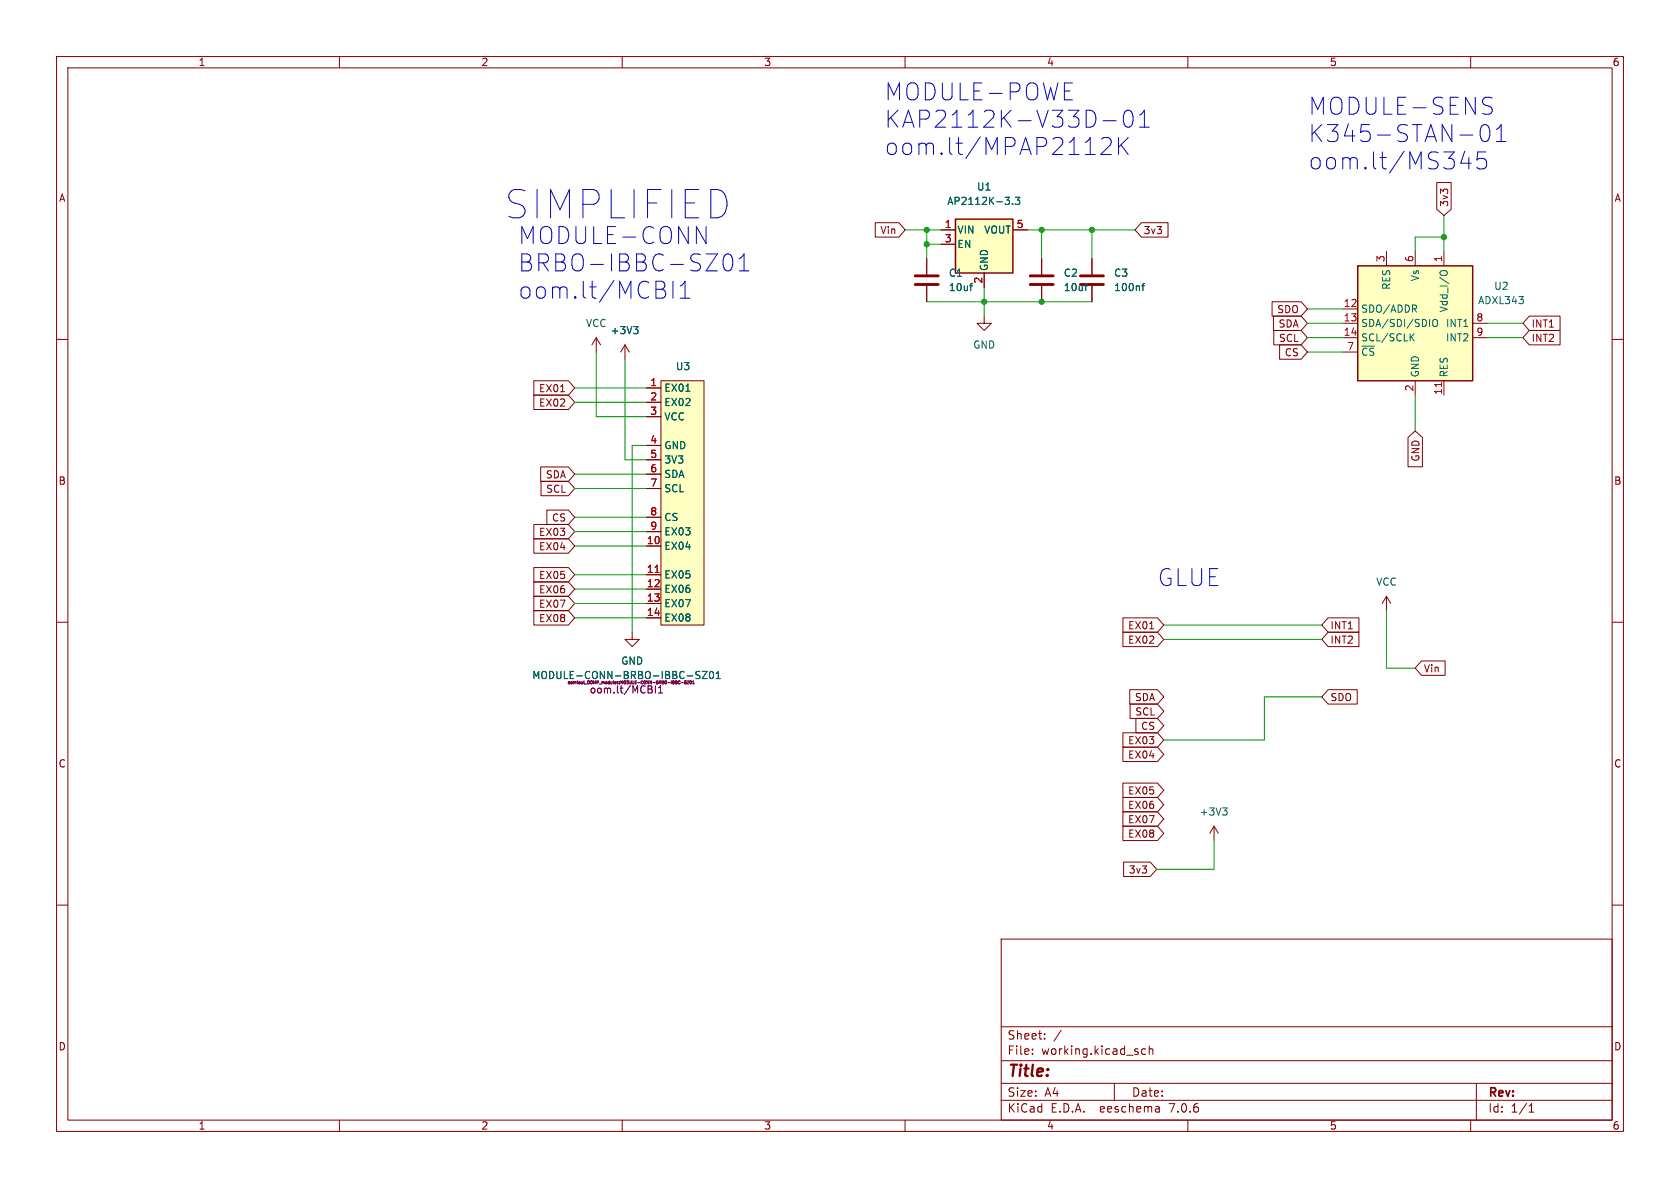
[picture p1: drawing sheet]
(kicad_sch (version 20211123) (generator eeschema)

 (paper "A4")

 (lib_symbols
  (symbol "Device:C" (pin_numbers hide) (pin_names (offset 0.254)) (in_bom yes) (on_board yes)
   (property "Reference" "C" (id 0) (at 0.635 2.54 0) (effects (font (size 1.27 1.27)) (justify left)))
   (property "Value" "C" (id 1) (at 0.635 -2.54 0) (effects (font (size 1.27 1.27)) (justify left)))
   (property "Footprint" "" (id 2) (at 0.9652 -3.81 0) (effects (font (size 1.27 1.27)) hide))
   (property "Datasheet" "~" (id 3) (at 0 0 0) (effects (font (size 1.27 1.27)) hide))
   (symbol "C_0_1"
    (polyline (pts (xy -2.032 -0.762) (xy 2.032 -0.762)) (stroke (width 0.508) (type default) (color 0 0 0 0)) (fill (type none)))
    (polyline (pts (xy -2.032 0.762) (xy 2.032 0.762)) (stroke (width 0.508) (type default) (color 0 0 0 0)) (fill (type none))))
   (symbol "C_1_1"
    (pin passive line (at 0 3.81 270) (length 2.794) (name "~" (effects (font (size 1.27 1.27)))) (number "1" (effects (font (size 1.27 1.27)))))
    (pin passive line (at 0 -3.81 90) (length 2.794) (name "~" (effects (font (size 1.27 1.27)))) (number "2" (effects (font (size 1.27 1.27)))))))
  (symbol "Regulator_Linear:AP2112K-3.3" (pin_names (offset 0.254)) (in_bom yes) (on_board yes)
   (property "Reference" "U" (id 0) (at -5.08 5.715 0) (effects (font (size 1.27 1.27)) (justify left)))
   (property "Value" "AP2112K-3.3" (id 1) (at 0 5.715 0) (effects (font (size 1.27 1.27)) (justify left)))
   (property "Footprint" "Package_TO_SOT_SMD:SOT-23-5" (id 2) (at 0 8.255 0) (effects (font (size 1.27 1.27)) hide))
   (property "Datasheet" "https://www.diodes.com/assets/Datasheets/AP2112.pdf" (id 3) (at 0 2.54 0) (effects (font (size 1.27 1.27)) hide))
   (symbol "AP2112K-3.3_0_1"
    (rectangle (start -5.08 4.445) (end 5.08 -5.08) (stroke (width 0.254) (type default) (color 0 0 0 0)) (fill (type background))))
   (symbol "AP2112K-3.3_1_1"
    (pin power_in line (at -7.62 2.54 0) (length 2.54) (name "VIN" (effects (font (size 1.27 1.27)))) (number "1" (effects (font (size 1.27 1.27)))))
    (pin power_in line (at 0 -7.62 90) (length 2.54) (name "GND" (effects (font (size 1.27 1.27)))) (number "2" (effects (font (size 1.27 1.27)))))
    (pin input line (at -7.62 0 0) (length 2.54) (name "EN" (effects (font (size 1.27 1.27)))) (number "3" (effects (font (size 1.27 1.27)))))
    (pin no_connect line (at 5.08 0 180) (length 2.54) hide (name "NC" (effects (font (size 1.27 1.27)))) (number "4" (effects (font (size 1.27 1.27)))))
    (pin power_out line (at 7.62 2.54 180) (length 2.54) (name "VOUT" (effects (font (size 1.27 1.27)))) (number "5" (effects (font (size 1.27 1.27)))))))
  (symbol "Sensor_Motion:ADXL343" (in_bom yes) (on_board yes)
   (property "Reference" "U" (id 0) (at -8.89 11.43 0) (effects (font (size 1.27 1.27))))
   (property "Value" "ADXL343" (id 1) (at -7.62 -11.43 0) (effects (font (size 1.27 1.27))))
   (property "Footprint" "Package_LGA:LGA-14_3x5mm_P0.8mm_LayoutBorder1x6y" (id 2) (at 0 0 0) (effects (font (size 1.27 1.27)) hide))
   (property "Datasheet" "https://www.analog.com/media/en/technical-documentation/data-sheets/ADXL343.pdf" (id 3) (at 0 0 0) (effects (font (size 1.27 1.27)) hide))
   (symbol "ADXL343_0_1"
    (rectangle (start -10.16 10.16) (end 10.16 -10.16) (stroke (width 0.254) (type default) (color 0 0 0 0)) (fill (type background))))
   (symbol "ADXL343_1_1"
    (pin power_in line (at 5.08 12.7 270) (length 2.54) (name "Vdd_I/O" (effects (font (size 1.27 1.27)))) (number "1" (effects (font (size 1.27 1.27)))))
    (pin no_connect line (at -5.08 -10.16 90) (length 2.54) hide (name "NC" (effects (font (size 1.27 1.27)))) (number "10" (effects (font (size 1.27 1.27)))))
    (pin passive line (at 5.08 -12.7 90) (length 2.54) (name "RES" (effects (font (size 1.27 1.27)))) (number "11" (effects (font (size 1.27 1.27)))))
    (pin bidirectional line (at -12.7 2.54 0) (length 2.54) (name "SDO/ADDR" (effects (font (size 1.27 1.27)))) (number "12" (effects (font (size 1.27 1.27)))))
    (pin bidirectional line (at -12.7 0 0) (length 2.54) (name "SDA/SDI/SDIO" (effects (font (size 1.27 1.27)))) (number "13" (effects (font (size 1.27 1.27)))))
    (pin input line (at -12.7 -2.54 0) (length 2.54) (name "SCL/SCLK" (effects (font (size 1.27 1.27)))) (number "14" (effects (font (size 1.27 1.27)))))
    (pin power_in line (at 0 -12.7 90) (length 2.54) (name "GND" (effects (font (size 1.27 1.27)))) (number "2" (effects (font (size 1.27 1.27)))))
    (pin passive line (at -5.08 12.7 270) (length 2.54) (name "RES" (effects (font (size 1.27 1.27)))) (number "3" (effects (font (size 1.27 1.27)))))
    (pin passive line (at 0 -12.7 90) (length 2.54) hide (name "GND" (effects (font (size 1.27 1.27)))) (number "4" (effects (font (size 1.27 1.27)))))
    (pin passive line (at 0 -12.7 90) (length 2.54) hide (name "GND" (effects (font (size 1.27 1.27)))) (number "5" (effects (font (size 1.27 1.27)))))
    (pin power_in line (at 0 12.7 270) (length 2.54) (name "Vs" (effects (font (size 1.27 1.27)))) (number "6" (effects (font (size 1.27 1.27)))))
    (pin input line (at -12.7 -5.08 0) (length 2.54) (name "~{CS}" (effects (font (size 1.27 1.27)))) (number "7" (effects (font (size 1.27 1.27)))))
    (pin output line (at 12.7 0 180) (length 2.54) (name "INT1" (effects (font (size 1.27 1.27)))) (number "8" (effects (font (size 1.27 1.27)))))
    (pin output line (at 12.7 -2.54 180) (length 2.54) (name "INT2" (effects (font (size 1.27 1.27)))) (number "9" (effects (font (size 1.27 1.27)))))))
  (symbol "oomlout_OOMP_modules:MODULE-CONN-BRBO-IBBC-SZ01" (in_bom yes) (on_board yes)
   (property "Reference" "U10" (id 0) (at 5.08 3.81 0) (effects (font (size 1.27 1.27)) (justify left)))
   (property "Value" "MODULE-CONN-BRBO-IBBC-SZ01" (id 1) (at -20.32 -50.8 0) (effects (font (size 1.27 1.27)) (justify left)))
   (property "Footprint" "oomlout_OOMP_modules:MODULE-CONN-BRBO-IBBC-SZ01" (id 2) (at -13.97 -52.07 0) (effects (font (size 0.5 0.5)) (justify left)))
   (property "Datasheet" "oom.lt/MCBI1" (id 3) (at -10.16 -53.34 0) (effects (font (size 1.27 1.27)) (justify left)))
   (symbol "MODULE-CONN-BRBO-IBBC-SZ01_0_1"
    (rectangle (start 2.54 1.27) (end 10.16 -41.91) (stroke (width 0) (type default) (color 0 0 0 0)) (fill (type background)))
    (rectangle (start 59.69 5.08) (end 59.69 5.08) (stroke (width 0) (type default) (color 0 0 0 0)) (fill (type none))))
   (symbol "MODULE-CONN-BRBO-IBBC-SZ01_1_1"
    (pin input line (at 0 0 0) (length 2.54) (name "EX01" (effects (font (size 1.27 1.27)))) (number "1" (effects (font (size 1.27 1.27)))))
    (pin input line (at 0 -27.94 0) (length 2.54) (name "EX04" (effects (font (size 1.27 1.27)))) (number "10" (effects (font (size 1.27 1.27)))))
    (pin input line (at 0 -33.02 0) (length 2.54) (name "EX05" (effects (font (size 1.27 1.27)))) (number "11" (effects (font (size 1.27 1.27)))))
    (pin input line (at 0 -35.56 0) (length 2.54) (name "EX06" (effects (font (size 1.27 1.27)))) (number "12" (effects (font (size 1.27 1.27)))))
    (pin input line (at 0 -38.1 0) (length 2.54) (name "EX07" (effects (font (size 1.27 1.27)))) (number "13" (effects (font (size 1.27 1.27)))))
    (pin input line (at 0 -40.64 0) (length 2.54) (name "EX08" (effects (font (size 1.27 1.27)))) (number "14" (effects (font (size 1.27 1.27)))))
    (pin input line (at 0 -2.54 0) (length 2.54) (name "EX02" (effects (font (size 1.27 1.27)))) (number "2" (effects (font (size 1.27 1.27)))))
    (pin input line (at 0 -5.08 0) (length 2.54) (name "VCC" (effects (font (size 1.27 1.27)))) (number "3" (effects (font (size 1.27 1.27)))))
    (pin input line (at 0 -10.16 0) (length 2.54) (name "GND" (effects (font (size 1.27 1.27)))) (number "4" (effects (font (size 1.27 1.27)))))
    (pin input line (at 0 -12.7 0) (length 2.54) (name "3V3" (effects (font (size 1.27 1.27)))) (number "5" (effects (font (size 1.27 1.27)))))
    (pin input line (at 0 -15.24 0) (length 2.54) (name "SDA" (effects (font (size 1.27 1.27)))) (number "6" (effects (font (size 1.27 1.27)))))
    (pin input line (at 0 -17.78 0) (length 2.54) (name "SCL" (effects (font (size 1.27 1.27)))) (number "7" (effects (font (size 1.27 1.27)))))
    (pin input line (at 0 -22.86 0) (length 2.54) (name "CS" (effects (font (size 1.27 1.27)))) (number "8" (effects (font (size 1.27 1.27)))))
    (pin input line (at 0 -25.4 0) (length 2.54) (name "EX03" (effects (font (size 1.27 1.27)))) (number "9" (effects (font (size 1.27 1.27)))))))
  (symbol "power:+3V3" (power) (pin_names (offset 0)) (in_bom yes) (on_board yes)
   (property "Reference" "#PWR" (id 0) (at 0 -3.81 0) (effects (font (size 1.27 1.27)) hide))
   (property "Value" "+3V3" (id 1) (at 0 3.556 0) (effects (font (size 1.27 1.27))))
   (property "Footprint" "" (id 2) (at 0 0 0) (effects (font (size 1.27 1.27)) hide))
   (property "Datasheet" "" (id 3) (at 0 0 0) (effects (font (size 1.27 1.27)) hide))
   (symbol "+3V3_0_1"
    (polyline (pts (xy -0.762 1.27) (xy 0 2.54)) (stroke (width 0) (type default) (color 0 0 0 0)) (fill (type none)))
    (polyline (pts (xy 0 0) (xy 0 2.54)) (stroke (width 0) (type default) (color 0 0 0 0)) (fill (type none)))
    (polyline (pts (xy 0 2.54) (xy 0.762 1.27)) (stroke (width 0) (type default) (color 0 0 0 0)) (fill (type none))))
   (symbol "+3V3_1_1"
    (pin power_in line (at 0 0 90) (length 0) hide (name "+3V3" (effects (font (size 1.27 1.27)))) (number "1" (effects (font (size 1.27 1.27)))))))
  (symbol "power:GND" (power) (pin_names (offset 0)) (in_bom yes) (on_board yes)
   (property "Reference" "#PWR" (id 0) (at 0 -6.35 0) (effects (font (size 1.27 1.27)) hide))
   (property "Value" "GND" (id 1) (at 0 -3.81 0) (effects (font (size 1.27 1.27))))
   (property "Footprint" "" (id 2) (at 0 0 0) (effects (font (size 1.27 1.27)) hide))
   (property "Datasheet" "" (id 3) (at 0 0 0) (effects (font (size 1.27 1.27)) hide))
   (symbol "GND_0_1"
    (polyline (pts (xy 0 0) (xy 0 -1.27) (xy 1.27 -1.27) (xy 0 -2.54) (xy -1.27 -1.27) (xy 0 -1.27)) (stroke (width 0) (type default) (color 0 0 0 0)) (fill (type none))))
   (symbol "GND_1_1"
    (pin power_in line (at 0 0 270) (length 0) hide (name "GND" (effects (font (size 1.27 1.27)))) (number "1" (effects (font (size 1.27 1.27)))))))
  (symbol "power:VCC" (power) (pin_names (offset 0)) (in_bom yes) (on_board yes)
   (property "Reference" "#PWR" (id 0) (at 0 -3.81 0) (effects (font (size 1.27 1.27)) hide))
   (property "Value" "VCC" (id 1) (at 0 3.81 0) (effects (font (size 1.27 1.27))))
   (property "Footprint" "" (id 2) (at 0 0 0) (effects (font (size 1.27 1.27)) hide))
   (property "Datasheet" "" (id 3) (at 0 0 0) (effects (font (size 1.27 1.27)) hide))
   (symbol "VCC_0_1"
    (polyline (pts (xy -0.762 1.27) (xy 0 2.54)) (stroke (width 0) (type default) (color 0 0 0 0)) (fill (type none)))
    (polyline (pts (xy 0 0) (xy 0 2.54)) (stroke (width 0) (type default) (color 0 0 0 0)) (fill (type none)))
    (polyline (pts (xy 0 2.54) (xy 0.762 1.27)) (stroke (width 0) (type default) (color 0 0 0 0)) (fill (type none))))
   (symbol "VCC_1_1"
    (pin power_in line (at 0 0 90) (length 0) hide (name "VCC" (effects (font (size 1.27 1.27)))) (number "1" (effects (font (size 1.27 1.27))))))))

 (junction (at 184.15 40.64) (diameter 0) (color 0 0 0 0))
 (junction (at 173.99 53.34) (diameter 0) (color 0 0 0 0))
 (junction (at 184.15 53.34) (diameter 0) (color 0 0 0 0))
 (junction (at 255.27 41.91) (diameter 0) (color 0 0 0 0))
 (junction (at 193.04 40.64) (diameter 0) (color 0 0 0 0))
 (junction (at 163.83 43.18) (diameter 0) (color 0 0 0 0))
 (junction (at 163.83 40.64) (diameter 0) (color 0 0 0 0))

 (wire (pts (xy 223.52 130.81) (xy 223.52 123.19)) (stroke (width 0) (type default) (color 0 0 0 0)))
 (wire (pts (xy 173.99 53.34) (xy 184.15 53.34)) (stroke (width 0) (type default) (color 0 0 0 0)))
 (wire (pts (xy 101.6 91.44) (xy 114.3 91.44)) (stroke (width 0) (type default) (color 0 0 0 0)))
 (wire (pts (xy 231.14 57.15) (xy 237.49 57.15)) (stroke (width 0) (type default) (color 0 0 0 0)))
 (wire (pts (xy 205.74 113.03) (xy 233.68 113.03)) (stroke (width 0) (type default) (color 0 0 0 0)))
 (wire (pts (xy 110.49 63.5) (xy 110.49 81.28)) (stroke (width 0) (type default) (color 0 0 0 0)))
 (wire (pts (xy 101.6 104.14) (xy 114.3 104.14)) (stroke (width 0) (type default) (color 0 0 0 0)))
 (wire (pts (xy 105.41 73.66) (xy 105.41 62.23)) (stroke (width 0) (type default) (color 0 0 0 0)))
 (wire (pts (xy 111.76 78.74) (xy 111.76 111.76)) (stroke (width 0) (type default) (color 0 0 0 0)))
 (wire (pts (xy 101.6 86.36) (xy 114.3 86.36)) (stroke (width 0) (type default) (color 0 0 0 0)))
 (wire (pts (xy 204.47 153.67) (xy 214.63 153.67)) (stroke (width 0) (type default) (color 0 0 0 0)))
 (wire (pts (xy 262.89 59.69) (xy 269.24 59.69)) (stroke (width 0) (type default) (color 0 0 0 0)))
 (wire (pts (xy 255.27 38.1) (xy 255.27 41.91)) (stroke (width 0) (type default) (color 0 0 0 0)))
 (wire (pts (xy 223.52 123.19) (xy 233.68 123.19)) (stroke (width 0) (type default) (color 0 0 0 0)))
 (wire (pts (xy 193.04 40.64) (xy 193.04 45.72)) (stroke (width 0) (type default) (color 0 0 0 0)))
 (wire (pts (xy 101.6 106.68) (xy 114.3 106.68)) (stroke (width 0) (type default) (color 0 0 0 0)))
 (wire (pts (xy 250.19 41.91) (xy 255.27 41.91)) (stroke (width 0) (type default) (color 0 0 0 0)))
 (wire (pts (xy 101.6 93.98) (xy 114.3 93.98)) (stroke (width 0) (type default) (color 0 0 0 0)))
 (wire (pts (xy 250.19 69.85) (xy 250.19 76.2)) (stroke (width 0) (type default) (color 0 0 0 0)))
 (wire (pts (xy 101.6 68.58) (xy 114.3 68.58)) (stroke (width 0) (type default) (color 0 0 0 0)))
 (wire (pts (xy 163.83 43.18) (xy 163.83 40.64)) (stroke (width 0) (type default) (color 0 0 0 0)))
 (wire (pts (xy 101.6 83.82) (xy 114.3 83.82)) (stroke (width 0) (type default) (color 0 0 0 0)))
 (wire (pts (xy 114.3 73.66) (xy 105.41 73.66)) (stroke (width 0) (type default) (color 0 0 0 0)))
 (wire (pts (xy 231.14 62.23) (xy 237.49 62.23)) (stroke (width 0) (type default) (color 0 0 0 0)))
 (wire (pts (xy 245.11 107.95) (xy 245.11 118.11)) (stroke (width 0) (type default) (color 0 0 0 0)))
 (wire (pts (xy 160.02 40.64) (xy 163.83 40.64)) (stroke (width 0) (type default) (color 0 0 0 0)))
 (wire (pts (xy 163.83 43.18) (xy 163.83 45.72)) (stroke (width 0) (type default) (color 0 0 0 0)))
 (wire (pts (xy 101.6 109.22) (xy 114.3 109.22)) (stroke (width 0) (type default) (color 0 0 0 0)))
 (wire (pts (xy 181.61 40.64) (xy 184.15 40.64)) (stroke (width 0) (type default) (color 0 0 0 0)))
 (wire (pts (xy 245.11 118.11) (xy 250.19 118.11)) (stroke (width 0) (type default) (color 0 0 0 0)))
 (wire (pts (xy 101.6 101.6) (xy 114.3 101.6)) (stroke (width 0) (type default) (color 0 0 0 0)))
 (wire (pts (xy 110.49 81.28) (xy 114.3 81.28)) (stroke (width 0) (type default) (color 0 0 0 0)))
 (wire (pts (xy 111.76 78.74) (xy 114.3 78.74)) (stroke (width 0) (type default) (color 0 0 0 0)))
 (wire (pts (xy 184.15 53.34) (xy 193.04 53.34)) (stroke (width 0) (type default) (color 0 0 0 0)))
 (wire (pts (xy 184.15 40.64) (xy 184.15 45.72)) (stroke (width 0) (type default) (color 0 0 0 0)))
 (wire (pts (xy 214.63 153.67) (xy 214.63 148.59)) (stroke (width 0) (type default) (color 0 0 0 0)))
 (wire (pts (xy 205.74 110.49) (xy 233.68 110.49)) (stroke (width 0) (type default) (color 0 0 0 0)))
 (wire (pts (xy 173.99 50.8) (xy 173.99 53.34)) (stroke (width 0) (type default) (color 0 0 0 0)))
 (wire (pts (xy 163.83 40.64) (xy 166.37 40.64)) (stroke (width 0) (type default) (color 0 0 0 0)))
 (wire (pts (xy 101.6 71.12) (xy 114.3 71.12)) (stroke (width 0) (type default) (color 0 0 0 0)))
 (wire (pts (xy 231.14 54.61) (xy 237.49 54.61)) (stroke (width 0) (type default) (color 0 0 0 0)))
 (wire (pts (xy 184.15 40.64) (xy 193.04 40.64)) (stroke (width 0) (type default) (color 0 0 0 0)))
 (wire (pts (xy 205.74 130.81) (xy 223.52 130.81)) (stroke (width 0) (type default) (color 0 0 0 0)))
 (wire (pts (xy 255.27 41.91) (xy 255.27 44.45)) (stroke (width 0) (type default) (color 0 0 0 0)))
 (wire (pts (xy 262.89 57.15) (xy 269.24 57.15)) (stroke (width 0) (type default) (color 0 0 0 0)))
 (wire (pts (xy 231.14 59.69) (xy 237.49 59.69)) (stroke (width 0) (type default) (color 0 0 0 0)))
 (wire (pts (xy 163.83 53.34) (xy 173.99 53.34)) (stroke (width 0) (type default) (color 0 0 0 0)))
 (wire (pts (xy 193.04 40.64) (xy 200.66 40.64)) (stroke (width 0) (type default) (color 0 0 0 0)))
 (wire (pts (xy 173.99 53.34) (xy 173.99 55.88)) (stroke (width 0) (type default) (color 0 0 0 0)))
 (wire (pts (xy 101.6 96.52) (xy 114.3 96.52)) (stroke (width 0) (type default) (color 0 0 0 0)))
 (wire (pts (xy 166.37 43.18) (xy 163.83 43.18)) (stroke (width 0) (type default) (color 0 0 0 0)))
 (wire (pts (xy 250.19 44.45) (xy 250.19 41.91)) (stroke (width 0) (type default) (color 0 0 0 0)))

 (text "SIMPLIFIED" (at 88.9 39.37 0) (effects (font (size 5 5)) (justify left bottom)))
 (text "MODULE-CONN\nBRBO-IBBC-SZ01\noom.lt/MCBI1" (at 91.44 53.34 0) (effects (font (size 3 3)) (justify left bottom)))
 (text "GLUE" (at 204.47 104.14 0) (effects (font (size 3 3)) (justify left bottom)))
 (text "MODULE-SENS\nK345-STAN-01\noom.lt/MS345" (at 231.14 30.48 0) (effects (font (size 3 3)) (justify left bottom)))
 (text "MODULE-POWE\nKAP2112K-V33D-01\noom.lt/MPAP2112K" (at 156.21 27.94 0) (effects (font (size 3 3)) (justify left bottom)))

 (global_label "EX05" (shape input) (at 101.6 101.6 180) (fields_autoplaced) (effects (font (size 1.27 1.27)) (justify right))
  (property "Intersheet References" "${INTERSHEET_REFS}" (id 0) (at 94.4093 101.5206 0) (effects (font (size 1.27 1.27)) (justify right) hide)))
 (global_label "EX03" (shape input) (at 101.6 93.98 180) (fields_autoplaced) (effects (font (size 1.27 1.27)) (justify right))
  (property "Intersheet References" "${INTERSHEET_REFS}" (id 0) (at 94.4093 93.9006 0) (effects (font (size 1.27 1.27)) (justify right) hide)))
 (global_label "EX06" (shape input) (at 205.74 142.24 180) (fields_autoplaced) (effects (font (size 1.27 1.27)) (justify right))
  (property "Intersheet References" "${INTERSHEET_REFS}" (id 0) (at 198.5493 142.1606 0) (effects (font (size 1.27 1.27)) (justify right) hide)))
 (global_label "SCL" (shape input) (at 231.14 59.69 180) (fields_autoplaced) (effects (font (size 1.27 1.27)) (justify right))
  (property "Intersheet References" "${INTERSHEET_REFS}" (id 0) (at 225.2193 59.6106 0) (effects (font (size 1.27 1.27)) (justify right) hide)))
 (global_label "SCL" (shape input) (at 205.74 125.73 180) (fields_autoplaced) (effects (font (size 1.27 1.27)) (justify right))
  (property "Intersheet References" "${INTERSHEET_REFS}" (id 0) (at 199.8193 125.6506 0) (effects (font (size 1.27 1.27)) (justify right) hide)))
 (global_label "CS" (shape input) (at 231.14 62.23 180) (fields_autoplaced) (effects (font (size 1.27 1.27)) (justify right))
  (property "Intersheet References" "${INTERSHEET_REFS}" (id 0) (at 226.2474 62.1506 0) (effects (font (size 1.27 1.27)) (justify right) hide)))
 (global_label "EX01" (shape input) (at 101.6 68.58 180) (fields_autoplaced) (effects (font (size 1.27 1.27)) (justify right))
  (property "Intersheet References" "${INTERSHEET_REFS}" (id 0) (at 94.4093 68.5006 0) (effects (font (size 1.27 1.27)) (justify right) hide)))
 (global_label "EX05" (shape input) (at 205.74 139.7 180) (fields_autoplaced) (effects (font (size 1.27 1.27)) (justify right))
  (property "Intersheet References" "${INTERSHEET_REFS}" (id 0) (at 198.5493 139.6206 0) (effects (font (size 1.27 1.27)) (justify right) hide)))
 (global_label "EX07" (shape input) (at 205.74 144.78 180) (fields_autoplaced) (effects (font (size 1.27 1.27)) (justify right))
  (property "Intersheet References" "${INTERSHEET_REFS}" (id 0) (at 198.5493 144.7006 0) (effects (font (size 1.27 1.27)) (justify right) hide)))
 (global_label "3v3" (shape input) (at 204.47 153.67 180) (fields_autoplaced) (effects (font (size 1.27 1.27)) (justify right))
  (property "Intersheet References" "${INTERSHEET_REFS}" (id 0) (at 198.6702 153.7494 0) (effects (font (size 1.27 1.27)) (justify right) hide)))
 (global_label "EX01" (shape input) (at 205.74 110.49 180) (fields_autoplaced) (effects (font (size 1.27 1.27)) (justify right))
  (property "Intersheet References" "${INTERSHEET_REFS}" (id 0) (at 198.5493 110.4106 0) (effects (font (size 1.27 1.27)) (justify right) hide)))
 (global_label "SDA" (shape input) (at 101.6 83.82 180) (fields_autoplaced) (effects (font (size 1.27 1.27)) (justify right))
  (property "Intersheet References" "${INTERSHEET_REFS}" (id 0) (at 95.6188 83.7406 0) (effects (font (size 1.27 1.27)) (justify right) hide)))
 (global_label "EX08" (shape input) (at 205.74 147.32 180) (fields_autoplaced) (effects (font (size 1.27 1.27)) (justify right))
  (property "Intersheet References" "${INTERSHEET_REFS}" (id 0) (at 198.5493 147.2406 0) (effects (font (size 1.27 1.27)) (justify right) hide)))
 (global_label "EX04" (shape input) (at 205.74 133.35 180) (fields_autoplaced) (effects (font (size 1.27 1.27)) (justify right))
  (property "Intersheet References" "${INTERSHEET_REFS}" (id 0) (at 198.5493 133.2706 0) (effects (font (size 1.27 1.27)) (justify right) hide)))
 (global_label "EX02" (shape input) (at 101.6 71.12 180) (fields_autoplaced) (effects (font (size 1.27 1.27)) (justify right))
  (property "Intersheet References" "${INTERSHEET_REFS}" (id 0) (at 94.4093 71.0406 0) (effects (font (size 1.27 1.27)) (justify right) hide)))
 (global_label "EX03" (shape input) (at 205.74 130.81 180) (fields_autoplaced) (effects (font (size 1.27 1.27)) (justify right))
  (property "Intersheet References" "${INTERSHEET_REFS}" (id 0) (at 198.5493 130.7306 0) (effects (font (size 1.27 1.27)) (justify right) hide)))
 (global_label "CS" (shape input) (at 205.74 128.27 180) (fields_autoplaced) (effects (font (size 1.27 1.27)) (justify right))
  (property "Intersheet References" "${INTERSHEET_REFS}" (id 0) (at 200.8474 128.1906 0) (effects (font (size 1.27 1.27)) (justify right) hide)))
 (global_label "CS" (shape input) (at 101.6 91.44 180) (fields_autoplaced) (effects (font (size 1.27 1.27)) (justify right))
  (property "Intersheet References" "${INTERSHEET_REFS}" (id 0) (at 96.7074 91.3606 0) (effects (font (size 1.27 1.27)) (justify right) hide)))
 (global_label "SDO" (shape input) (at 231.14 54.61 180) (fields_autoplaced) (effects (font (size 1.27 1.27)) (justify right))
  (property "Intersheet References" "${INTERSHEET_REFS}" (id 0) (at 224.9169 54.5306 0) (effects (font (size 1.27 1.27)) (justify right) hide)))
 (global_label "SCL" (shape input) (at 101.6 86.36 180) (fields_autoplaced) (effects (font (size 1.27 1.27)) (justify right))
  (property "Intersheet References" "${INTERSHEET_REFS}" (id 0) (at 95.6793 86.2806 0) (effects (font (size 1.27 1.27)) (justify right) hide)))
 (global_label "GND" (shape input) (at 250.19 76.2 270) (fields_autoplaced) (effects (font (size 1.27 1.27)) (justify right))
  (property "Intersheet References" "${INTERSHEET_REFS}" (id 0) (at 250.1106 82.4836 90) (effects (font (size 1.27 1.27)) (justify right) hide)))
 (global_label "INT2" (shape input) (at 269.24 59.69 0) (fields_autoplaced) (effects (font (size 1.27 1.27)) (justify left))
  (property "Intersheet References" "${INTERSHEET_REFS}" (id 0) (at 275.7655 59.7694 0) (effects (font (size 1.27 1.27)) (justify left) hide)))
 (global_label "Vin" (shape input) (at 160.02 40.64 180) (fields_autoplaced) (effects (font (size 1.27 1.27)) (justify right))
  (property "Intersheet References" "${INTERSHEET_REFS}" (id 0) (at 154.7645 40.5606 0) (effects (font (size 1.27 1.27)) (justify right) hide)))
 (global_label "EX02" (shape input) (at 205.74 113.03 180) (fields_autoplaced) (effects (font (size 1.27 1.27)) (justify right))
  (property "Intersheet References" "${INTERSHEET_REFS}" (id 0) (at 198.5493 112.9506 0) (effects (font (size 1.27 1.27)) (justify right) hide)))
 (global_label "INT2" (shape input) (at 233.68 113.03 0) (fields_autoplaced) (effects (font (size 1.27 1.27)) (justify left))
  (property "Intersheet References" "${INTERSHEET_REFS}" (id 0) (at 240.2055 113.1094 0) (effects (font (size 1.27 1.27)) (justify left) hide)))
 (global_label "SDA" (shape input) (at 205.74 123.19 180) (fields_autoplaced) (effects (font (size 1.27 1.27)) (justify right))
  (property "Intersheet References" "${INTERSHEET_REFS}" (id 0) (at 199.7588 123.1106 0) (effects (font (size 1.27 1.27)) (justify right) hide)))
 (global_label "3v3" (shape input) (at 200.66 40.64 0) (fields_autoplaced) (effects (font (size 1.27 1.27)) (justify left))
  (property "Intersheet References" "${INTERSHEET_REFS}" (id 0) (at 206.4598 40.7194 0) (effects (font (size 1.27 1.27)) (justify left) hide)))
 (global_label "INT1" (shape input) (at 269.24 57.15 0) (fields_autoplaced) (effects (font (size 1.27 1.27)) (justify left))
  (property "Intersheet References" "${INTERSHEET_REFS}" (id 0) (at 275.7655 57.2294 0) (effects (font (size 1.27 1.27)) (justify left) hide)))
 (global_label "EX04" (shape input) (at 101.6 96.52 180) (fields_autoplaced) (effects (font (size 1.27 1.27)) (justify right))
  (property "Intersheet References" "${INTERSHEET_REFS}" (id 0) (at 94.4093 96.4406 0) (effects (font (size 1.27 1.27)) (justify right) hide)))
 (global_label "SDO" (shape input) (at 233.68 123.19 0) (fields_autoplaced) (effects (font (size 1.27 1.27)) (justify left))
  (property "Intersheet References" "${INTERSHEET_REFS}" (id 0) (at 239.9031 123.2694 0) (effects (font (size 1.27 1.27)) (justify left) hide)))
 (global_label "3v3" (shape input) (at 255.27 38.1 90) (fields_autoplaced) (effects (font (size 1.27 1.27)) (justify left))
  (property "Intersheet References" "${INTERSHEET_REFS}" (id 0) (at 255.1906 32.3002 90) (effects (font (size 1.27 1.27)) (justify left) hide)))
 (global_label "EX08" (shape input) (at 101.6 109.22 180) (fields_autoplaced) (effects (font (size 1.27 1.27)) (justify right))
  (property "Intersheet References" "${INTERSHEET_REFS}" (id 0) (at 94.4093 109.1406 0) (effects (font (size 1.27 1.27)) (justify right) hide)))
 (global_label "Vin" (shape input) (at 250.19 118.11 0) (fields_autoplaced) (effects (font (size 1.27 1.27)) (justify left))
  (property "Intersheet References" "${INTERSHEET_REFS}" (id 0) (at 255.4455 118.1894 0) (effects (font (size 1.27 1.27)) (justify left) hide)))
 (global_label "SDA" (shape input) (at 231.14 57.15 180) (fields_autoplaced) (effects (font (size 1.27 1.27)) (justify right))
  (property "Intersheet References" "${INTERSHEET_REFS}" (id 0) (at 225.1588 57.0706 0) (effects (font (size 1.27 1.27)) (justify right) hide)))
 (global_label "INT1" (shape input) (at 233.68 110.49 0) (fields_autoplaced) (effects (font (size 1.27 1.27)) (justify left))
  (property "Intersheet References" "${INTERSHEET_REFS}" (id 0) (at 240.2055 110.5694 0) (effects (font (size 1.27 1.27)) (justify left) hide)))
 (global_label "EX07" (shape input) (at 101.6 106.68 180) (fields_autoplaced) (effects (font (size 1.27 1.27)) (justify right))
  (property "Intersheet References" "${INTERSHEET_REFS}" (id 0) (at 94.4093 106.6006 0) (effects (font (size 1.27 1.27)) (justify right) hide)))
 (global_label "EX06" (shape input) (at 101.6 104.14 180) (fields_autoplaced) (effects (font (size 1.27 1.27)) (justify right))
  (property "Intersheet References" "${INTERSHEET_REFS}" (id 0) (at 94.4093 104.0606 0) (effects (font (size 1.27 1.27)) (justify right) hide)))

 (symbol (lib_id "Sensor_Motion:ADXL343") (at 250.19 57.15 0) (unit 1) (in_bom yes) (on_board yes) (fields_autoplaced)
  (property "Reference" "U2" (id 0) (at 265.43 50.5712 0))
  (property "Value" "ADXL343" (id 1) (at 265.43 53.1112 0))
  (property "Footprint" "Package_LGA:LGA-14_3x5mm_P0.8mm_LayoutBorder1x6y" (id 2) (at 250.19 57.15 0) (effects (font (size 1.27 1.27)) hide))
  (property "Datasheet" "https://www.analog.com/media/en/technical-documentation/data-sheets/ADXL343.pdf" (id 3) (at 250.19 57.15 0) (effects (font (size 1.27 1.27)) hide)) (pin "1") (pin "10") (pin "11") (pin "12") (pin "13") (pin "14") (pin "2") (pin "3") (pin "4") (pin "5") (pin "6") (pin "7") (pin "8") (pin "9"))

 (symbol (lib_id "power:GND") (at 111.76 111.76 0) (unit 1) (in_bom yes) (on_board yes) (fields_autoplaced)
  (property "Reference" "#PWR0101" (id 0) (at 111.76 118.11 0) (effects (font (size 1.27 1.27)) hide))
  (property "Value" "GND" (id 1) (at 111.76 116.84 0))
  (property "Footprint" "" (id 2) (at 111.76 111.76 0) (effects (font (size 1.27 1.27)) hide))
  (property "Datasheet" "" (id 3) (at 111.76 111.76 0) (effects (font (size 1.27 1.27)) hide)) (pin "1"))

 (symbol (lib_id "power:GND") (at 173.99 55.88 0) (unit 1) (in_bom yes) (on_board yes) (fields_autoplaced)
  (property "Reference" "#PWR0109" (id 0) (at 173.99 62.23 0) (effects (font (size 1.27 1.27)) hide))
  (property "Value" "GND" (id 1) (at 173.99 60.96 0))
  (property "Footprint" "" (id 2) (at 173.99 55.88 0) (effects (font (size 1.27 1.27)) hide))
  (property "Datasheet" "" (id 3) (at 173.99 55.88 0) (effects (font (size 1.27 1.27)) hide)) (pin "1"))

 (symbol (lib_id "Device:C") (at 163.83 49.53 0) (unit 1) (in_bom yes) (on_board yes) (fields_autoplaced)
  (property "Reference" "C1" (id 0) (at 167.64 48.2599 0) (effects (font (size 1.27 1.27)) (justify left)))
  (property "Value" "10uf" (id 1) (at 167.64 50.7999 0) (effects (font (size 1.27 1.27)) (justify left)))
  (property "Footprint" "Capacitor_SMD:C_0805_2012Metric" (id 2) (at 164.7952 53.34 0) (effects (font (size 1.27 1.27)) hide))
  (property "Datasheet" "~" (id 3) (at 163.83 49.53 0) (effects (font (size 1.27 1.27)) hide)) (pin "1") (pin "2"))

 (symbol (lib_id "oomlout_OOMP_modules:MODULE-CONN-BRBO-IBBC-SZ01") (at 114.3 68.58 0) (unit 1) (in_bom yes) (on_board yes)
  (property "Reference" "U3" (id 0) (at 119.38 64.77 0) (effects (font (size 1.27 1.27)) (justify left)))
  (property "Value" "MODULE-CONN-BRBO-IBBC-SZ01" (id 1) (at 93.98 119.38 0) (effects (font (size 1.27 1.27)) (justify left)))
  (property "Footprint" "oomlout_OOMP_modules:MODULE-CONN-BRBO-IBBC-SZ01" (id 2) (at 100.33 120.65 0) (effects (font (size 0.5 0.5)) (justify left)))
  (property "Datasheet" "oom.lt/MCBI1" (id 3) (at 104.14 121.92 0) (effects (font (size 1.27 1.27)) (justify left))) (pin "1") (pin "10") (pin "11") (pin "12") (pin "13") (pin "14") (pin "2") (pin "3") (pin "4") (pin "5") (pin "6") (pin "7") (pin "8") (pin "9"))

 (symbol (lib_id "Regulator_Linear:AP2112K-3.3") (at 173.99 43.18 0) (unit 1) (in_bom yes) (on_board yes) (fields_autoplaced)
  (property "Reference" "U1" (id 0) (at 173.99 33.02 0))
  (property "Value" "AP2112K-3.3" (id 1) (at 173.99 35.56 0))
  (property "Footprint" "Package_TO_SOT_SMD:SOT-23-5" (id 2) (at 173.99 34.925 0) (effects (font (size 1.27 1.27)) hide))
  (property "Datasheet" "https://www.diodes.com/assets/Datasheets/AP2112.pdf" (id 3) (at 173.99 40.64 0) (effects (font (size 1.27 1.27)) hide)) (pin "1") (pin "2") (pin "3") (pin "4") (pin "5"))

 (symbol (lib_id "power:VCC") (at 105.41 62.23 0) (unit 1) (in_bom yes) (on_board yes) (fields_autoplaced)
  (property "Reference" "#PWR0102" (id 0) (at 105.41 66.04 0) (effects (font (size 1.27 1.27)) hide))
  (property "Value" "VCC" (id 1) (at 105.41 57.15 0))
  (property "Footprint" "" (id 2) (at 105.41 62.23 0) (effects (font (size 1.27 1.27)) hide))
  (property "Datasheet" "" (id 3) (at 105.41 62.23 0) (effects (font (size 1.27 1.27)) hide)) (pin "1"))

 (symbol (lib_id "power:VCC") (at 245.11 107.95 0) (unit 1) (in_bom yes) (on_board yes) (fields_autoplaced)
  (property "Reference" "#PWR0108" (id 0) (at 245.11 111.76 0) (effects (font (size 1.27 1.27)) hide))
  (property "Value" "VCC" (id 1) (at 245.11 102.87 0))
  (property "Footprint" "" (id 2) (at 245.11 107.95 0) (effects (font (size 1.27 1.27)) hide))
  (property "Datasheet" "" (id 3) (at 245.11 107.95 0) (effects (font (size 1.27 1.27)) hide)) (pin "1"))

 (symbol (lib_id "Device:C") (at 184.15 49.53 0) (unit 1) (in_bom yes) (on_board yes) (fields_autoplaced)
  (property "Reference" "C2" (id 0) (at 187.96 48.2599 0) (effects (font (size 1.27 1.27)) (justify left)))
  (property "Value" "10uf" (id 1) (at 187.96 50.7999 0) (effects (font (size 1.27 1.27)) (justify left)))
  (property "Footprint" "Capacitor_SMD:C_0805_2012Metric" (id 2) (at 185.1152 53.34 0) (effects (font (size 1.27 1.27)) hide))
  (property "Datasheet" "~" (id 3) (at 184.15 49.53 0) (effects (font (size 1.27 1.27)) hide)) (pin "1") (pin "2"))

 (symbol (lib_id "Device:C") (at 193.04 49.53 0) (unit 1) (in_bom yes) (on_board yes) (fields_autoplaced)
  (property "Reference" "C3" (id 0) (at 196.85 48.2599 0) (effects (font (size 1.27 1.27)) (justify left)))
  (property "Value" "100nf" (id 1) (at 196.85 50.7999 0) (effects (font (size 1.27 1.27)) (justify left)))
  (property "Footprint" "Capacitor_SMD:C_0603_1608Metric" (id 2) (at 194.0052 53.34 0) (effects (font (size 1.27 1.27)) hide))
  (property "Datasheet" "~" (id 3) (at 193.04 49.53 0) (effects (font (size 1.27 1.27)) hide)) (pin "1") (pin "2"))

 (symbol (lib_id "power:+3V3") (at 214.63 148.59 0) (unit 1) (in_bom yes) (on_board yes) (fields_autoplaced)
  (property "Reference" "#PWR0104" (id 0) (at 214.63 152.4 0) (effects (font (size 1.27 1.27)) hide))
  (property "Value" "+3V3" (id 1) (at 214.63 143.51 0))
  (property "Footprint" "" (id 2) (at 214.63 148.59 0) (effects (font (size 1.27 1.27)) hide))
  (property "Datasheet" "" (id 3) (at 214.63 148.59 0) (effects (font (size 1.27 1.27)) hide)) (pin "1"))

 (symbol (lib_id "power:+3V3") (at 110.49 63.5 0) (unit 1) (in_bom yes) (on_board yes) (fields_autoplaced)
  (property "Reference" "#PWR0103" (id 0) (at 110.49 67.31 0) (effects (font (size 1.27 1.27)) hide))
  (property "Value" "+3V3" (id 1) (at 110.49 58.42 0))
  (property "Footprint" "" (id 2) (at 110.49 63.5 0) (effects (font (size 1.27 1.27)) hide))
  (property "Datasheet" "" (id 3) (at 110.49 63.5 0) (effects (font (size 1.27 1.27)) hide)) (pin "1"))

 (sheet_instances (path "" (page "1")))

)
